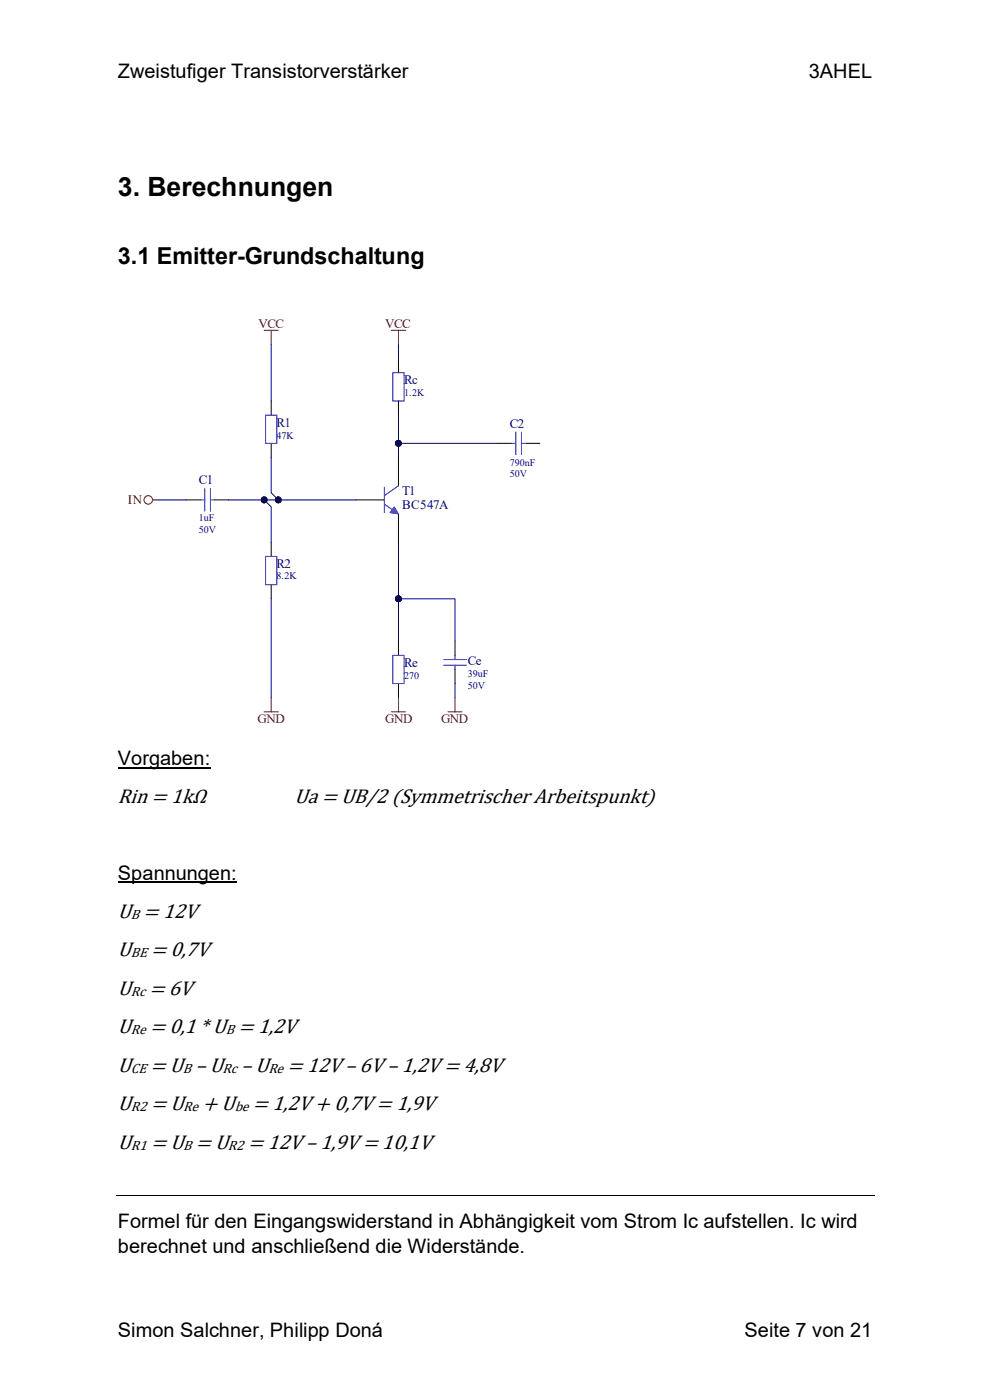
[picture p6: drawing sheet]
<svg xmlns="http://www.w3.org/2000/svg" width="210mm" height="297mm" viewBox="0 0 210 297" stroke-linecap="round" stroke-linejoin="round" font-family="sans-serif">
<path d="M25 162.9h19.6M25 187.2h25.2" fill="none" stroke="#000" stroke-width=".3"/>
<g fill="none" stroke="#000" stroke-width=".21">
<path d="M84.5 76.1v3M57.5 85.1v3M57.5 94.1v3M84.5 85.1v3M84.5 97.1v6M39.5 106.1h3M45.5 106.1h3M57.5 115v3M75.5 106.1h6M84.5 109v6M57.5 124v3M84.5 136v3"/>
<path d="M96.5 136v3M84.5 145v3M96.5 142v3M24.5 253.7h161"/>
</g>
<g fill="none" stroke="#00f" stroke-width=".21">
<path d="M83.3 79.1h2.4v6h-2.4zM56.3 88.1h2.4v6h-2.4zM42.5 106.1h.9M43.4 103.7v4.8M44.6 103.7v4.8M44.6 106.1h.9M56.3 118h2.4v6h-2.4zM81.5 107l3 2M81.5 103.4v5.4M84.5 103.1l-3 2.1M83.3 139h2.4v6h-2.4zM94.1 139.9h4.8"/>
<path d="M96.5 139v.9M94.1 141.1h4.8M96.5 141.1v.9"/>
</g>
<path d="M83.6 107.6l.9 1.4-1.8-.2z" fill="#00f"/>
<path d="M108.5 94.1h.9M109.4 91.7v4.8M110.6 91.7v4.8M110.6 94.1h.9M83.6 107.6l.9 1.4-1.8-.2z" fill="none" stroke="#00f" stroke-width=".21"/>
<g fill="none" stroke="#800000" stroke-width=".21">
<path d="M56 70.1h3M57.5 70.1v3M83 70.1h3M84.5 70.1v3M32.3 106.1h1.2M56 151h3M57.5 148v3M83 151h3M84.5 148v3M95 151h3M96.5 148v3"/>
<circle cx="31.4" cy="106.1" r=".9"/>
</g>
<path d="M105.5 94.1h3M111.5 94.1h3" fill="none" stroke="#000" stroke-width=".21"/>
<path d="M56 106.1l1.5 1.5v7.4" fill="none" stroke="#000080" stroke-width=".21"/>
<circle cx="56" cy="106.1" r=".6" fill="#000080"/>
<g fill="none" stroke="#000080" stroke-width=".21">
<path d="M48.5 106.1h27"/>
<circle cx="56" cy="106.1" r=".6"/>
</g>
<circle cx="56" cy="106.1" r=".6" fill="#000080"/>
<circle cx="56" cy="106.1" r=".6" fill="none" stroke="#000080" stroke-width=".21"/>
<circle cx="59" cy="106.1" r=".6" fill="#000080"/>
<g fill="none" stroke="#000080" stroke-width=".21">
<path d="M57.5 97.1v7.5l1.5 1.5"/>
<circle cx="59" cy="106.1" r=".6"/>
</g>
<circle cx="59" cy="106.1" r=".6" fill="#000080"/>
<g fill="none" stroke="#000080" stroke-width=".21">
<path d="M84.5 127h12v9"/>
<circle cx="59" cy="106.1" r=".6"/>
</g>
<circle cx="84.5" cy="127" r=".6" fill="#000080"/>
<g fill="none" stroke="#000080" stroke-width=".21">
<path d="M57.5 73.1v12M84.5 94.1h21"/>
<circle cx="84.5" cy="127" r=".6"/>
</g>
<circle cx="84.5" cy="94.1" r=".6" fill="#000080"/>
<g fill="none" stroke="#000080" stroke-width=".21">
<path d="M84.5 73.1v3M84.5 88.1v9M33.5 106.1h6M57.5 127v21M96.5 145v3"/>
<circle cx="84.5" cy="94.1" r=".6"/>
</g>
<circle cx="84.5" cy="94.1" r=".6" fill="#000080"/>
<g fill="none" stroke="#000080" stroke-width=".21">
<path d="M84.5 127v9"/>
<circle cx="84.5" cy="94.1" r=".6"/>
</g>
<circle cx="84.5" cy="127" r=".6" fill="#000080"/>
<g fill="none" stroke="#000080" stroke-width=".21">
<path d="M84.5 115v12"/>
<circle cx="84.5" cy="127" r=".6"/>
</g>
<circle cx="84.5" cy="127" r=".6" fill="#000080"/>
<circle cx="84.5" cy="127" r=".6" fill="none" stroke="#000080" stroke-width=".21"/>
<circle cx="56" cy="106.1" r=".6" fill="#000080"/>
<circle cx="56" cy="106.1" r=".6" fill="none" stroke="#000080" stroke-width=".21"/>
<circle cx="56" cy="106.1" r=".6" fill="#000080"/>
<circle cx="56" cy="106.1" r=".6" fill="none" stroke="#000080" stroke-width=".21"/>
<circle cx="59" cy="106.1" r=".6" fill="#000080"/>
<circle cx="59" cy="106.1" r=".6" fill="none" stroke="#000080" stroke-width=".21"/>
<circle cx="59" cy="106.1" r=".6" fill="#000080"/>
<circle cx="59" cy="106.1" r=".6" fill="none" stroke="#000080" stroke-width=".21"/>
<circle cx="84.5" cy="127" r=".6" fill="#000080"/>
<circle cx="84.5" cy="127" r=".6" fill="none" stroke="#000080" stroke-width=".21"/>
<circle cx="84.5" cy="94.1" r=".6" fill="#000080"/>
<circle cx="84.5" cy="94.1" r=".6" fill="none" stroke="#000080" stroke-width=".21"/>
<circle cx="84.5" cy="94.1" r=".6" fill="#000080"/>
<circle cx="84.5" cy="94.1" r=".6" fill="none" stroke="#000080" stroke-width=".21"/>
<circle cx="84.5" cy="127" r=".6" fill="#000080"/>
<circle cx="84.5" cy="127" r=".6" fill="none" stroke="#000080" stroke-width=".21"/>
<circle cx="84.5" cy="127" r=".6" fill="#000080"/>
<circle cx="84.5" cy="127" r=".6" fill="none" stroke="#000080" stroke-width=".21"/>
<text font-size="5.6" x="25" y="41.5">3. Berechnungen</text>
<text font-size="5" x="25" y="56">3.1 Emitter-Grundschaltung</text>
<g font-size="4.5">
<text x="25" y="170.4">Rin = 1kΩ</text>
<text x="62.5" y="170.4">Ua = UB/2 (Symmetrischer Arbeitspunkt)</text>
<text x="25" y="194.7">U = 12V</text>
<text x="25" y="202.9">U</text>
<text x="32.1" y="202.9">= 0,7V</text>
<text x="25" y="211.1">U</text>
<text x="31.7" y="211.1">= 6V</text>
<text x="25" y="219.2">U</text>
<text x="31.8" y="219.2">= 0,1 * U = 1,2V</text>
<text x="25" y="227.4">U</text>
<text x="31.9" y="227.4">= U – U</text>
<text x="51.2" y="227.4">– U</text>
<text x="61" y="227.4">= 12V – 6V – 1,2V = 4,8V</text>
<text x="25" y="235.6">U</text>
<text x="32" y="235.6">= U</text>
<text x="42.9" y="235.6">+ U</text>
<text x="53.6" y="235.6">= 1,2V + 0,7V = 1,9V</text>
<text x="25" y="243.8">U</text>
<text x="32" y="243.8">= U = U</text>
<text x="52.6" y="243.8">= 12V – 1,9V = 10,1V</text>
</g>
<g font-size="4.2">
<text x="25" y="16.5">Zweistufiger Transistorverstärker</text>
<text x="171.6" y="16.5">3AHEL</text>
<text x="25" y="162.3">Vorgaben:</text>
<text x="25" y="186.6">Spannungen:</text>
<text x="25" y="260.6">Formel für den Eingangswiderstand in Abhängigkeit vom Strom Ic aufstellen. Ic wird</text>
<text x="25" y="265.9">berechnet und anschließend die Widerstände.</text>
<text x="25" y="283.6">Simon Salchner, Philipp Doná</text>
<text x="157.9" y="283.6">Seite 7 von 21</text>
</g>
<g font-size="3">
<text x="27.8" y="194.9">B</text>
<text x="27.8" y="203">BE</text>
<text x="27.8" y="211.2">Rc</text>
<text x="27.8" y="219.4">Re</text>
<text x="47.9" y="219.4">B</text>
<text x="27.8" y="227.6">CE</text>
<text x="38.8" y="227.6">B</text>
<text x="47.2" y="227.6">Rc</text>
<text x="56.9" y="227.6">Re</text>
<text x="27.8" y="235.8">R2</text>
<text x="38.9" y="235.8">Re</text>
<text x="49.8" y="235.8">be</text>
<text x="27.8" y="243.9">R1</text>
<text x="38.9" y="243.9">B</text>
<text x="48.3" y="243.9">R2</text>
</g>
<g font-size="2.7" fill="#800000">
<text x="54.9" y="69.6">VCC</text>
<text x="81.7" y="69.6">VCC</text>
<text x="27.1" y="107">IN</text>
<text x="54.7" y="153.3">GND</text>
<text x="81.7" y="153.3">GND</text>
<text x="93.6" y="153.3">GND</text>
</g>
<g font-size="2.7" fill="#000080">
<text x="85.7" y="81.4">Rc</text>
<text x="58.7" y="90.5">R1</text>
<text x="108.2" y="90.7">C2</text>
<text x="42.2" y="102.8">C1</text>
<text x="85.3" y="105.1">T1</text>
<text x="85.3" y="108.1">BC547A</text>
<text x="58.7" y="120.6">R2</text>
<text x="85.7" y="141.5">Re</text>
<text x="99.3" y="141.1">Ce</text>
</g>
<g font-size="2.1" fill="#000080">
<text x="85.7" y="84">1.2K</text>
<text x="58.7" y="93">47K</text>
<text x="108.2" y="98.8">790nF</text>
<text x="108.2" y="101.1">50V</text>
<text x="42.2" y="110.6">1uF</text>
<text x="42.2" y="113.2">50V</text>
<text x="58.7" y="122.9">8.2K</text>
<text x="99.3" y="143.6">39uF</text>
<text x="85.7" y="144">270</text>
<text x="99.3" y="146.1">50V</text>
</g>
</svg>
